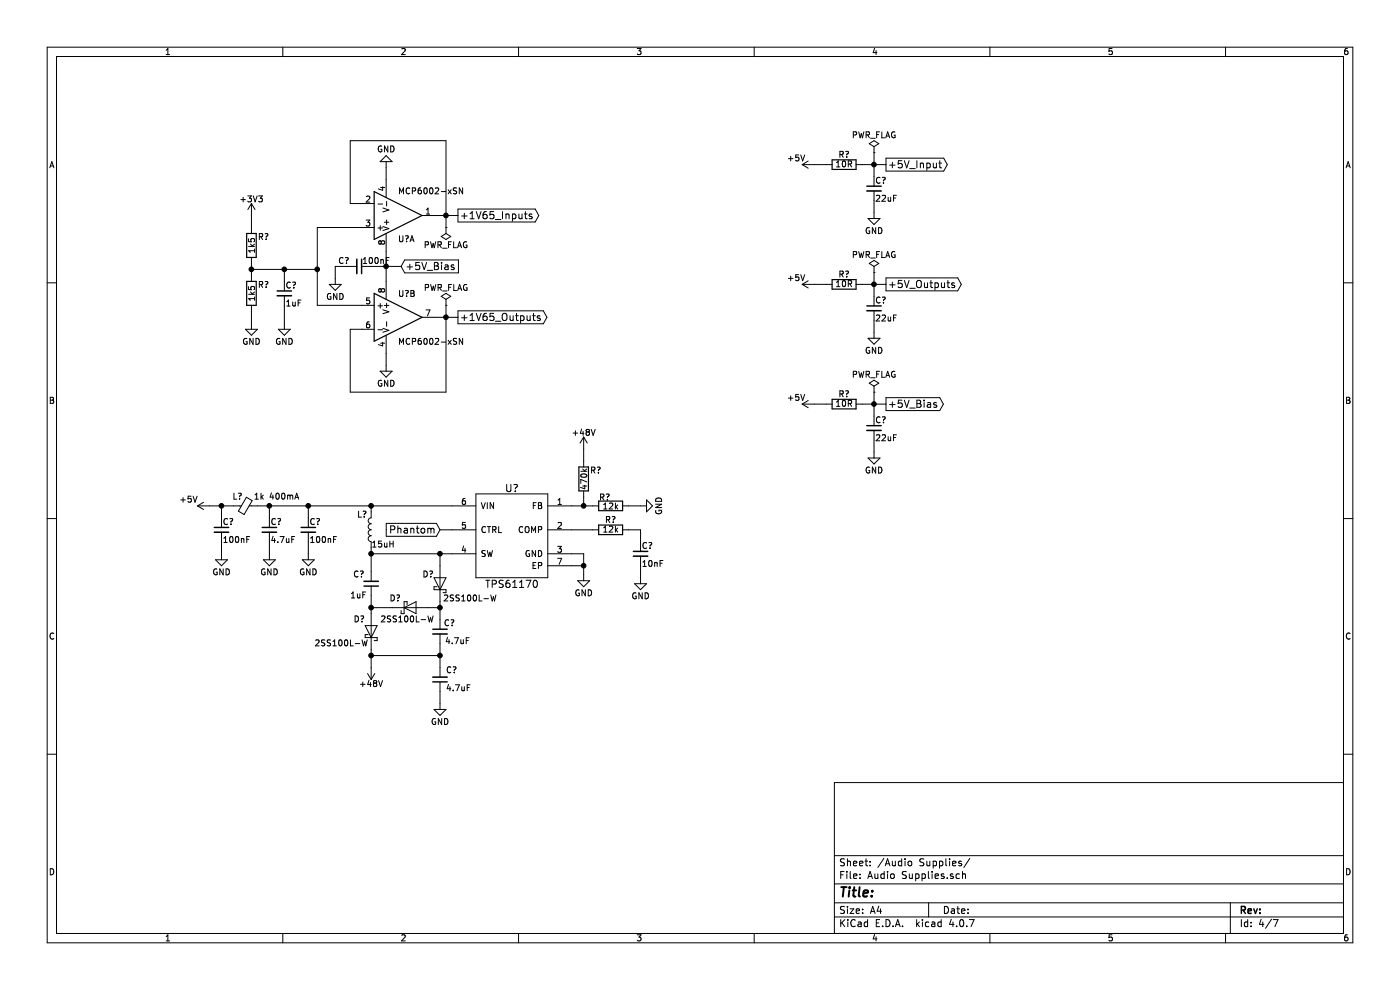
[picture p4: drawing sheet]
EESchema Schematic File Version 2
LIBS:power
LIBS:device
LIBS:switches
LIBS:relays
LIBS:motors
LIBS:transistors
LIBS:conn
LIBS:linear
LIBS:regul
LIBS:74xx
LIBS:cmos4000
LIBS:adc-dac
LIBS:memory
LIBS:xilinx
LIBS:microcontrollers
LIBS:dsp
LIBS:microchip
LIBS:analog_switches
LIBS:motorola
LIBS:texas
LIBS:intel
LIBS:audio
LIBS:interface
LIBS:digital-audio
LIBS:philips
LIBS:display
LIBS:cypress
LIBS:siliconi
LIBS:opto
LIBS:atmel
LIBS:contrib
LIBS:valves
LIBS:BOOST
LIBS:BUCK
LIBS:CODEC
LIBS:CONNECTOR
LIBS:EMI_GASKET
LIBS:LDO
LIBS:LED
LIBS:POWER_SW
LIBS:SDRAM
LIBS:STM32
LIBS:TVS_ARRAY
LIBS:LOGIC
LIBS:BATTERY
LIBS:DISCRETE
LIBS:ELECTROMECH
LIBS:WIFI
LIBS:Audio board-cache
EELAYER 25 0
EELAYER END
$Descr A4 11693 8268
encoding utf-8
Sheet 4 7
Title ""
Date ""
Rev ""
Comp ""
Comment1 ""
Comment2 ""
Comment3 ""
Comment4 ""
$EndDescr
$Comp
L MCP6002-xSN U?
U 1 1
P 3325 1800
F 0 "U?" H 3325 2000 50  0000 L CNN
F 1 "MCP6002-xSN" H 3325 1600 50  0000 L CNN
F 2 "" H 3325 1800 50  0001 C CNN
F 3 "" H 3325 1800 50  0001 C CNN
	1    3325 1800
	1    0    0    1   
$EndComp
$Comp
L MCP6002-xSN U?
U 2 1
P 3325 2650
F 0 "U?" H 3325 2850 50  0000 L CNN
F 1 "MCP6002-xSN" H 3325 2450 50  0000 L CNN
F 2 "" H 3325 2650 50  0001 C CNN
F 3 "" H 3325 2650 50  0001 C CNN
	2    3325 2650
	1    0    0    -1  
$EndComp
$Comp
L R R?
U 1 1
P 2100 2050
F 0 "R?" H 2200 2125 50  0000 C CNN
F 1 "1k5" V 2100 2050 50  0000 C CNN
F 2 "" V 2030 2050 50  0001 C CNN
F 3 "" H 2100 2050 50  0001 C CNN
	1    2100 2050
	1    0    0    -1  
$EndComp
$Comp
L R R?
U 1 1
P 2100 2450
F 0 "R?" H 2200 2525 50  0000 C CNN
F 1 "1k5" V 2100 2450 50  0000 C CNN
F 2 "" V 2030 2450 50  0001 C CNN
F 3 "" H 2100 2450 50  0001 C CNN
	1    2100 2450
	1    0    0    -1  
$EndComp
Wire Wire Line
	2100 2300 2100 2200
$Comp
L C_Small C?
U 1 1
P 2375 2450
F 0 "C?" H 2385 2520 50  0000 L CNN
F 1 "1uF" H 2385 2370 50  0000 L CNN
F 2 "" H 2375 2450 50  0001 C CNN
F 3 "" H 2375 2450 50  0001 C CNN
	1    2375 2450
	1    0    0    -1  
$EndComp
Wire Wire Line
	2100 2250 2650 2250
Wire Wire Line
	2375 2250 2375 2350
Connection ~ 2100 2250
$Comp
L GND #PWR?
U 1 1
P 2100 2700
F 0 "#PWR?" H 2100 2450 50  0001 C CNN
F 1 "GND" H 2100 2550 50  0000 C CNN
F 2 "" H 2100 2700 50  0001 C CNN
F 3 "" H 2100 2700 50  0001 C CNN
	1    2100 2700
	1    0    0    -1  
$EndComp
$Comp
L GND #PWR?
U 1 1
P 2375 2700
F 0 "#PWR?" H 2375 2450 50  0001 C CNN
F 1 "GND" H 2375 2550 50  0000 C CNN
F 2 "" H 2375 2700 50  0001 C CNN
F 3 "" H 2375 2700 50  0001 C CNN
	1    2375 2700
	1    0    0    -1  
$EndComp
Wire Wire Line
	2100 2700 2100 2600
Wire Wire Line
	2375 2550 2375 2700
$Comp
L +3V3 #PWR?
U 1 1
P 2100 1800
F 0 "#PWR?" H 2100 1650 50  0001 C CNN
F 1 "+3V3" H 2100 1940 50  0000 C CNN
F 2 "" H 2100 1800 50  0001 C CNN
F 3 "" H 2100 1800 50  0001 C CNN
	1    2100 1800
	1    0    0    -1  
$EndComp
Wire Wire Line
	2100 1800 2100 1900
Wire Wire Line
	3025 1900 2650 1900
Wire Wire Line
	2650 1900 2650 2550
Connection ~ 2375 2250
Wire Wire Line
	2650 2550 3025 2550
Connection ~ 2650 2250
$Comp
L GND #PWR?
U 1 1
P 3225 1400
F 0 "#PWR?" H 3225 1150 50  0001 C CNN
F 1 "GND" H 3225 1250 50  0000 C CNN
F 2 "" H 3225 1400 50  0001 C CNN
F 3 "" H 3225 1400 50  0001 C CNN
	1    3225 1400
	-1   0    0    1   
$EndComp
$Comp
L GND #PWR?
U 1 1
P 3225 3050
F 0 "#PWR?" H 3225 2800 50  0001 C CNN
F 1 "GND" H 3225 2900 50  0000 C CNN
F 2 "" H 3225 3050 50  0001 C CNN
F 3 "" H 3225 3050 50  0001 C CNN
	1    3225 3050
	1    0    0    -1  
$EndComp
Wire Wire Line
	3225 2950 3225 3050
Wire Wire Line
	3225 1400 3225 1500
Wire Wire Line
	3025 1700 2925 1700
Wire Wire Line
	2925 1700 2925 1175
Wire Wire Line
	2925 1175 3725 1175
Wire Wire Line
	3625 1800 3825 1800
Wire Wire Line
	3725 1175 3725 1900
Wire Wire Line
	3025 2750 2925 2750
Wire Wire Line
	2925 2750 2925 3275
Wire Wire Line
	3725 3275 2925 3275
Wire Wire Line
	3625 2650 3825 2650
Wire Wire Line
	3725 2550 3725 3275
Text GLabel 3350 2225 2    60   Input ~ 0
+5V_Bias
$Comp
L C_Small C?
U 1 1
P 3000 2225
F 0 "C?" V 2950 2050 50  0000 L CNN
F 1 "100nF" V 2950 2250 50  0000 L CNN
F 2 "" H 3000 2225 50  0001 C CNN
F 3 "" H 3000 2225 50  0001 C CNN
	1    3000 2225
	0    1    1    0   
$EndComp
Wire Wire Line
	3225 2100 3225 2350
Wire Wire Line
	3100 2225 3350 2225
Connection ~ 3225 2225
$Comp
L GND #PWR?
U 1 1
P 2800 2325
F 0 "#PWR?" H 2800 2075 50  0001 C CNN
F 1 "GND" H 2800 2175 50  0000 C CNN
F 2 "" H 2800 2325 50  0001 C CNN
F 3 "" H 2800 2325 50  0001 C CNN
	1    2800 2325
	1    0    0    -1  
$EndComp
Wire Wire Line
	2800 2325 2800 2225
Wire Wire Line
	2800 2225 2900 2225
Text GLabel 3825 1800 2    60   Output ~ 0
+1V65_Inputs
Text GLabel 3825 2650 2    60   Output ~ 0
+1V65_Outputs
Connection ~ 3725 2650
Connection ~ 3725 1800
$Comp
L +5V #PWR?
U 1 1
P 1750 4225
F 0 "#PWR?" H 1750 4075 50  0001 C CNN
F 1 "+5V" V 1800 4400 50  0000 C CNN
F 2 "" H 1750 4225 50  0001 C CNN
F 3 "" H 1750 4225 50  0001 C CNN
	1    1750 4225
	0    -1   -1   0   
$EndComp
$Comp
L C_Small C?
U 1 1
P 1850 4425
F 0 "C?" H 1860 4495 50  0000 L CNN
F 1 "100nF" H 1860 4345 50  0000 L CNN
F 2 "" H 1850 4425 50  0001 C CNN
F 3 "" H 1850 4425 50  0001 C CNN
	1    1850 4425
	1    0    0    -1  
$EndComp
Wire Wire Line
	1750 4225 1950 4225
Wire Wire Line
	1850 4225 1850 4325
$Comp
L Ferrite_Bead_Small L?
U 1 1
P 2050 4225
F 0 "L?" V 2125 4250 50  0000 L CNN
F 1 "1k 400mA" V 2125 3775 50  0000 L CNN
F 2 "" V 1980 4225 50  0001 C CNN
F 3 "" H 2050 4225 50  0001 C CNN
	1    2050 4225
	0    -1   -1   0   
$EndComp
Connection ~ 1850 4225
$Comp
L GND #PWR?
U 1 1
P 1850 4625
F 0 "#PWR?" H 1850 4375 50  0001 C CNN
F 1 "GND" H 1850 4475 50  0000 C CNN
F 2 "" H 1850 4625 50  0001 C CNN
F 3 "" H 1850 4625 50  0001 C CNN
	1    1850 4625
	1    0    0    -1  
$EndComp
Wire Wire Line
	1850 4525 1850 4625
$Comp
L C_Small C?
U 1 1
P 2250 4425
F 0 "C?" H 2260 4495 50  0000 L CNN
F 1 "4.7uF" H 2260 4345 50  0000 L CNN
F 2 "" H 2250 4425 50  0001 C CNN
F 3 "" H 2250 4425 50  0001 C CNN
	1    2250 4425
	1    0    0    -1  
$EndComp
Wire Wire Line
	2250 4225 2250 4325
$Comp
L GND #PWR?
U 1 1
P 2250 4625
F 0 "#PWR?" H 2250 4375 50  0001 C CNN
F 1 "GND" H 2250 4475 50  0000 C CNN
F 2 "" H 2250 4625 50  0001 C CNN
F 3 "" H 2250 4625 50  0001 C CNN
	1    2250 4625
	1    0    0    -1  
$EndComp
Wire Wire Line
	2250 4525 2250 4625
$Comp
L C_Small C?
U 1 1
P 2575 4425
F 0 "C?" H 2585 4495 50  0000 L CNN
F 1 "100nF" H 2585 4345 50  0000 L CNN
F 2 "" H 2575 4425 50  0001 C CNN
F 3 "" H 2575 4425 50  0001 C CNN
	1    2575 4425
	1    0    0    -1  
$EndComp
Wire Wire Line
	2575 4225 2575 4325
Connection ~ 2250 4225
$Comp
L GND #PWR?
U 1 1
P 2575 4625
F 0 "#PWR?" H 2575 4375 50  0001 C CNN
F 1 "GND" H 2575 4475 50  0000 C CNN
F 2 "" H 2575 4625 50  0001 C CNN
F 3 "" H 2575 4625 50  0001 C CNN
	1    2575 4625
	1    0    0    -1  
$EndComp
Wire Wire Line
	2575 4525 2575 4625
$Comp
L TPS61170 U?
U 1 1
P 4275 4425
F 0 "U?" H 4275 4775 60  0000 C CNN
F 1 "TPS61170" H 4275 3975 60  0000 C CNN
F 2 "" H 3975 4125 60  0001 C CNN
F 3 "" H 3975 4125 60  0001 C CNN
	1    4275 4425
	-1   0    0    -1  
$EndComp
Connection ~ 2575 4225
$Comp
L L L?
U 1 1
P 3100 4425
F 0 "L?" H 3175 4300 50  0000 C CNN
F 1 "15uH" H 3000 4550 50  0000 C CNN
F 2 "" H 3100 4425 50  0001 C CNN
F 3 "" H 3100 4425 50  0001 C CNN
	1    3100 4425
	-1   0    0    1   
$EndComp
$Comp
L C_Small C?
U 1 1
P 3100 4875
F 0 "C?" H 2950 4800 50  0000 L CNN
F 1 "1uF" H 2925 4975 50  0000 L CNN
F 2 "" H 3100 4875 50  0001 C CNN
F 3 "" H 3100 4875 50  0001 C CNN
	1    3100 4875
	1    0    0    1   
$EndComp
$Comp
L D_Schottky D?
U 1 1
P 3675 4875
F 0 "D?" V 3750 4775 50  0000 C CNN
F 1 "2SS100L-W" V 3550 5125 50  0000 C CNN
F 2 "" H 3675 4875 50  0001 C CNN
F 3 "" H 3675 4875 50  0001 C CNN
	1    3675 4875
	0    1    -1   0   
$EndComp
$Comp
L D_Schottky D?
U 1 1
P 3425 5075
F 0 "D?" H 3300 5000 50  0000 C CNN
F 1 "2SS100L-W" H 3400 5175 50  0000 C CNN
F 2 "" H 3425 5075 50  0001 C CNN
F 3 "" H 3425 5075 50  0001 C CNN
	1    3425 5075
	1    0    0    1   
$EndComp
$Comp
L D_Schottky D?
U 1 1
P 3100 5275
F 0 "D?" V 3200 5175 50  0000 C CNN
F 1 "2SS100L-W" V 3000 5025 50  0000 C CNN
F 2 "" H 3100 5275 50  0001 C CNN
F 3 "" H 3100 5275 50  0001 C CNN
	1    3100 5275
	0    1    -1   0   
$EndComp
$Comp
L C_Small C?
U 1 1
P 3675 5275
F 0 "C?" H 3550 5350 50  0000 L CNN
F 1 "4.7uF" H 3425 5200 50  0000 L CNN
F 2 "" H 3675 5275 50  0001 C CNN
F 3 "" H 3675 5275 50  0001 C CNN
	1    3675 5275
	-1   0    0    -1  
$EndComp
$Comp
L GND #PWR?
U 1 1
P 3675 5875
F 0 "#PWR?" H 3675 5625 50  0001 C CNN
F 1 "GND" H 3675 5725 50  0000 C CNN
F 2 "" H 3675 5875 50  0001 C CNN
F 3 "" H 3675 5875 50  0001 C CNN
	1    3675 5875
	-1   0    0    -1  
$EndComp
$Comp
L C_Small C?
U 1 1
P 3675 5675
F 0 "C?" H 3725 5600 50  0000 L CNN
F 1 "4.7uF" H 3725 5750 50  0000 L CNN
F 2 "" H 3675 5675 50  0001 C CNN
F 3 "" H 3675 5675 50  0001 C CNN
	1    3675 5675
	1    0    0    1   
$EndComp
Wire Wire Line
	2150 4225 3775 4225
Text GLabel 3675 4425 0    60   Input ~ 0
Phantom
Wire Wire Line
	3675 4425 3775 4425
Connection ~ 3100 4225
Wire Wire Line
	3100 4625 3775 4625
Connection ~ 3100 4625
Wire Wire Line
	3100 4575 3100 4775
Wire Wire Line
	3100 4975 3100 5125
Wire Wire Line
	3275 5075 3100 5075
Connection ~ 3100 5075
Wire Wire Line
	3575 5075 3675 5075
Wire Wire Line
	3675 5025 3675 5175
Wire Wire Line
	3675 4725 3675 4625
Connection ~ 3675 4625
Connection ~ 3675 5075
Wire Wire Line
	3675 5375 3675 5575
Wire Wire Line
	3100 5425 3100 5575
Wire Wire Line
	3100 5475 3675 5475
Connection ~ 3675 5475
Wire Wire Line
	3675 5875 3675 5775
$Comp
L +48V #PWR?
U 1 1
P 3100 5575
F 0 "#PWR?" H 3100 5425 50  0001 C CNN
F 1 "+48V" H 3100 5715 50  0000 C CNN
F 2 "" H 3100 5575 50  0001 C CNN
F 3 "" H 3100 5575 50  0001 C CNN
	1    3100 5575
	-1   0    0    1   
$EndComp
Connection ~ 3100 5475
$Comp
L R R?
U 1 1
P 4875 4000
F 0 "R?" H 4975 4075 50  0000 C CNN
F 1 "470k" V 4875 4000 50  0000 C CNN
F 2 "" V 4805 4000 50  0001 C CNN
F 3 "" H 4875 4000 50  0001 C CNN
	1    4875 4000
	1    0    0    -1  
$EndComp
$Comp
L R R?
U 1 1
P 5100 4225
F 0 "R?" V 5025 4175 50  0000 C CNN
F 1 "12k" V 5100 4225 50  0000 C CNN
F 2 "" V 5030 4225 50  0001 C CNN
F 3 "" H 5100 4225 50  0001 C CNN
	1    5100 4225
	0    1    1    0   
$EndComp
Wire Wire Line
	4775 4225 4950 4225
Wire Wire Line
	4875 4225 4875 4150
Connection ~ 4875 4225
$Comp
L GND #PWR?
U 1 1
P 5350 4225
F 0 "#PWR?" H 5350 3975 50  0001 C CNN
F 1 "GND" H 5350 4075 50  0000 C CNN
F 2 "" H 5350 4225 50  0001 C CNN
F 3 "" H 5350 4225 50  0001 C CNN
	1    5350 4225
	0    -1   -1   0   
$EndComp
Wire Wire Line
	5250 4225 5350 4225
$Comp
L +48V #PWR?
U 1 1
P 4875 3750
F 0 "#PWR?" H 4875 3600 50  0001 C CNN
F 1 "+48V" H 4875 3890 50  0000 C CNN
F 2 "" H 4875 3750 50  0001 C CNN
F 3 "" H 4875 3750 50  0001 C CNN
	1    4875 3750
	1    0    0    -1  
$EndComp
Wire Wire Line
	4875 3750 4875 3850
$Comp
L R R?
U 1 1
P 5100 4425
F 0 "R?" V 5180 4425 50  0000 C CNN
F 1 "12k" V 5100 4425 50  0000 C CNN
F 2 "" V 5030 4425 50  0001 C CNN
F 3 "" H 5100 4425 50  0001 C CNN
	1    5100 4425
	0    -1   -1   0   
$EndComp
$Comp
L C_Small C?
U 1 1
P 5350 4625
F 0 "C?" H 5360 4695 50  0000 L CNN
F 1 "10nF" H 5360 4545 50  0000 L CNN
F 2 "" H 5350 4625 50  0001 C CNN
F 3 "" H 5350 4625 50  0001 C CNN
	1    5350 4625
	1    0    0    -1  
$EndComp
Wire Wire Line
	4775 4425 4950 4425
Wire Wire Line
	5250 4425 5350 4425
Wire Wire Line
	5350 4425 5350 4525
$Comp
L GND #PWR?
U 1 1
P 5350 4825
F 0 "#PWR?" H 5350 4575 50  0001 C CNN
F 1 "GND" H 5350 4675 50  0000 C CNN
F 2 "" H 5350 4825 50  0001 C CNN
F 3 "" H 5350 4825 50  0001 C CNN
	1    5350 4825
	1    0    0    -1  
$EndComp
Wire Wire Line
	5350 4725 5350 4825
$Comp
L GND #PWR?
U 1 1
P 4875 4800
F 0 "#PWR?" H 4875 4550 50  0001 C CNN
F 1 "GND" H 4875 4650 50  0000 C CNN
F 2 "" H 4875 4800 50  0001 C CNN
F 3 "" H 4875 4800 50  0001 C CNN
	1    4875 4800
	1    0    0    -1  
$EndComp
Wire Wire Line
	4775 4725 4875 4725
Wire Wire Line
	4875 4625 4875 4800
Wire Wire Line
	4775 4625 4875 4625
Connection ~ 4875 4725
Wire Wire Line
	3100 4275 3100 4225
$Comp
L R R?
U 1 1
P 7050 1375
F 0 "R?" V 7130 1375 50  0000 C CNN
F 1 "10R" V 7050 1375 50  0000 C CNN
F 2 "" V 6980 1375 50  0001 C CNN
F 3 "" H 7050 1375 50  0001 C CNN
	1    7050 1375
	0    -1   -1   0   
$EndComp
$Comp
L C_Small C?
U 1 1
P 7300 1575
F 0 "C?" H 7310 1645 50  0000 L CNN
F 1 "22uF" H 7310 1495 50  0000 L CNN
F 2 "" H 7300 1575 50  0001 C CNN
F 3 "" H 7300 1575 50  0001 C CNN
	1    7300 1575
	1    0    0    -1  
$EndComp
$Comp
L +5V #PWR?
U 1 1
P 6800 1375
F 0 "#PWR?" H 6800 1225 50  0001 C CNN
F 1 "+5V" V 6850 1525 50  0000 C CNN
F 2 "" H 6800 1375 50  0001 C CNN
F 3 "" H 6800 1375 50  0001 C CNN
	1    6800 1375
	0    -1   -1   0   
$EndComp
Wire Wire Line
	6800 1375 6900 1375
Wire Wire Line
	7200 1375 7400 1375
Wire Wire Line
	7300 1275 7300 1475
Text GLabel 7400 1375 2    60   Output ~ 0
+5V_Input
Connection ~ 7300 1375
$Comp
L GND #PWR?
U 1 1
P 7300 1775
F 0 "#PWR?" H 7300 1525 50  0001 C CNN
F 1 "GND" H 7300 1625 50  0000 C CNN
F 2 "" H 7300 1775 50  0001 C CNN
F 3 "" H 7300 1775 50  0001 C CNN
	1    7300 1775
	1    0    0    -1  
$EndComp
Wire Wire Line
	7300 1775 7300 1675
$Comp
L R R?
U 1 1
P 7050 2375
F 0 "R?" V 7130 2375 50  0000 C CNN
F 1 "10R" V 7050 2375 50  0000 C CNN
F 2 "" V 6980 2375 50  0001 C CNN
F 3 "" H 7050 2375 50  0001 C CNN
	1    7050 2375
	0    -1   -1   0   
$EndComp
$Comp
L C_Small C?
U 1 1
P 7300 2575
F 0 "C?" H 7310 2645 50  0000 L CNN
F 1 "22uF" H 7310 2495 50  0000 L CNN
F 2 "" H 7300 2575 50  0001 C CNN
F 3 "" H 7300 2575 50  0001 C CNN
	1    7300 2575
	1    0    0    -1  
$EndComp
$Comp
L +5V #PWR?
U 1 1
P 6800 2375
F 0 "#PWR?" H 6800 2225 50  0001 C CNN
F 1 "+5V" V 6850 2525 50  0000 C CNN
F 2 "" H 6800 2375 50  0001 C CNN
F 3 "" H 6800 2375 50  0001 C CNN
	1    6800 2375
	0    -1   -1   0   
$EndComp
Wire Wire Line
	6800 2375 6900 2375
Wire Wire Line
	7200 2375 7400 2375
Wire Wire Line
	7300 2275 7300 2475
Text GLabel 7400 2375 2    60   Output ~ 0
+5V_Outputs
Connection ~ 7300 2375
$Comp
L GND #PWR?
U 1 1
P 7300 2775
F 0 "#PWR?" H 7300 2525 50  0001 C CNN
F 1 "GND" H 7300 2625 50  0000 C CNN
F 2 "" H 7300 2775 50  0001 C CNN
F 3 "" H 7300 2775 50  0001 C CNN
	1    7300 2775
	1    0    0    -1  
$EndComp
Wire Wire Line
	7300 2775 7300 2675
$Comp
L R R?
U 1 1
P 7050 3375
F 0 "R?" V 7130 3375 50  0000 C CNN
F 1 "10R" V 7050 3375 50  0000 C CNN
F 2 "" V 6980 3375 50  0001 C CNN
F 3 "" H 7050 3375 50  0001 C CNN
	1    7050 3375
	0    -1   -1   0   
$EndComp
$Comp
L C_Small C?
U 1 1
P 7300 3575
F 0 "C?" H 7310 3645 50  0000 L CNN
F 1 "22uF" H 7310 3495 50  0000 L CNN
F 2 "" H 7300 3575 50  0001 C CNN
F 3 "" H 7300 3575 50  0001 C CNN
	1    7300 3575
	1    0    0    -1  
$EndComp
$Comp
L +5V #PWR?
U 1 1
P 6800 3375
F 0 "#PWR?" H 6800 3225 50  0001 C CNN
F 1 "+5V" V 6850 3525 50  0000 C CNN
F 2 "" H 6800 3375 50  0001 C CNN
F 3 "" H 6800 3375 50  0001 C CNN
	1    6800 3375
	0    -1   -1   0   
$EndComp
Wire Wire Line
	6800 3375 6900 3375
Wire Wire Line
	7200 3375 7400 3375
Wire Wire Line
	7300 3275 7300 3475
Text GLabel 7400 3375 2    60   Output ~ 0
+5V_Bias
Connection ~ 7300 3375
$Comp
L GND #PWR?
U 1 1
P 7300 3775
F 0 "#PWR?" H 7300 3525 50  0001 C CNN
F 1 "GND" H 7300 3625 50  0000 C CNN
F 2 "" H 7300 3775 50  0001 C CNN
F 3 "" H 7300 3775 50  0001 C CNN
	1    7300 3775
	1    0    0    -1  
$EndComp
Wire Wire Line
	7300 3775 7300 3675
$Comp
L PWR_FLAG #FLG?
U 1 1
P 7300 1275
F 0 "#FLG?" H 7300 1350 50  0001 C CNN
F 1 "PWR_FLAG" H 7300 1425 50  0000 C CNN
F 2 "" H 7300 1275 50  0001 C CNN
F 3 "" H 7300 1275 50  0001 C CNN
	1    7300 1275
	1    0    0    -1  
$EndComp
$Comp
L PWR_FLAG #FLG?
U 1 1
P 7300 2275
F 0 "#FLG?" H 7300 2350 50  0001 C CNN
F 1 "PWR_FLAG" H 7300 2425 50  0000 C CNN
F 2 "" H 7300 2275 50  0001 C CNN
F 3 "" H 7300 2275 50  0001 C CNN
	1    7300 2275
	1    0    0    -1  
$EndComp
$Comp
L PWR_FLAG #FLG?
U 1 1
P 7300 3275
F 0 "#FLG?" H 7300 3350 50  0001 C CNN
F 1 "PWR_FLAG" H 7300 3425 50  0000 C CNN
F 2 "" H 7300 3275 50  0001 C CNN
F 3 "" H 7300 3275 50  0001 C CNN
	1    7300 3275
	1    0    0    -1  
$EndComp
$Comp
L PWR_FLAG #FLG?
U 1 1
P 3725 1900
F 0 "#FLG?" H 3725 1975 50  0001 C CNN
F 1 "PWR_FLAG" H 3725 2050 50  0000 C CNN
F 2 "" H 3725 1900 50  0001 C CNN
F 3 "" H 3725 1900 50  0001 C CNN
	1    3725 1900
	-1   0    0    1   
$EndComp
$Comp
L PWR_FLAG #FLG?
U 1 1
P 3725 2550
F 0 "#FLG?" H 3725 2625 50  0001 C CNN
F 1 "PWR_FLAG" H 3725 2700 50  0000 C CNN
F 2 "" H 3725 2550 50  0001 C CNN
F 3 "" H 3725 2550 50  0001 C CNN
	1    3725 2550
	1    0    0    -1  
$EndComp
$EndSCHEMATC
